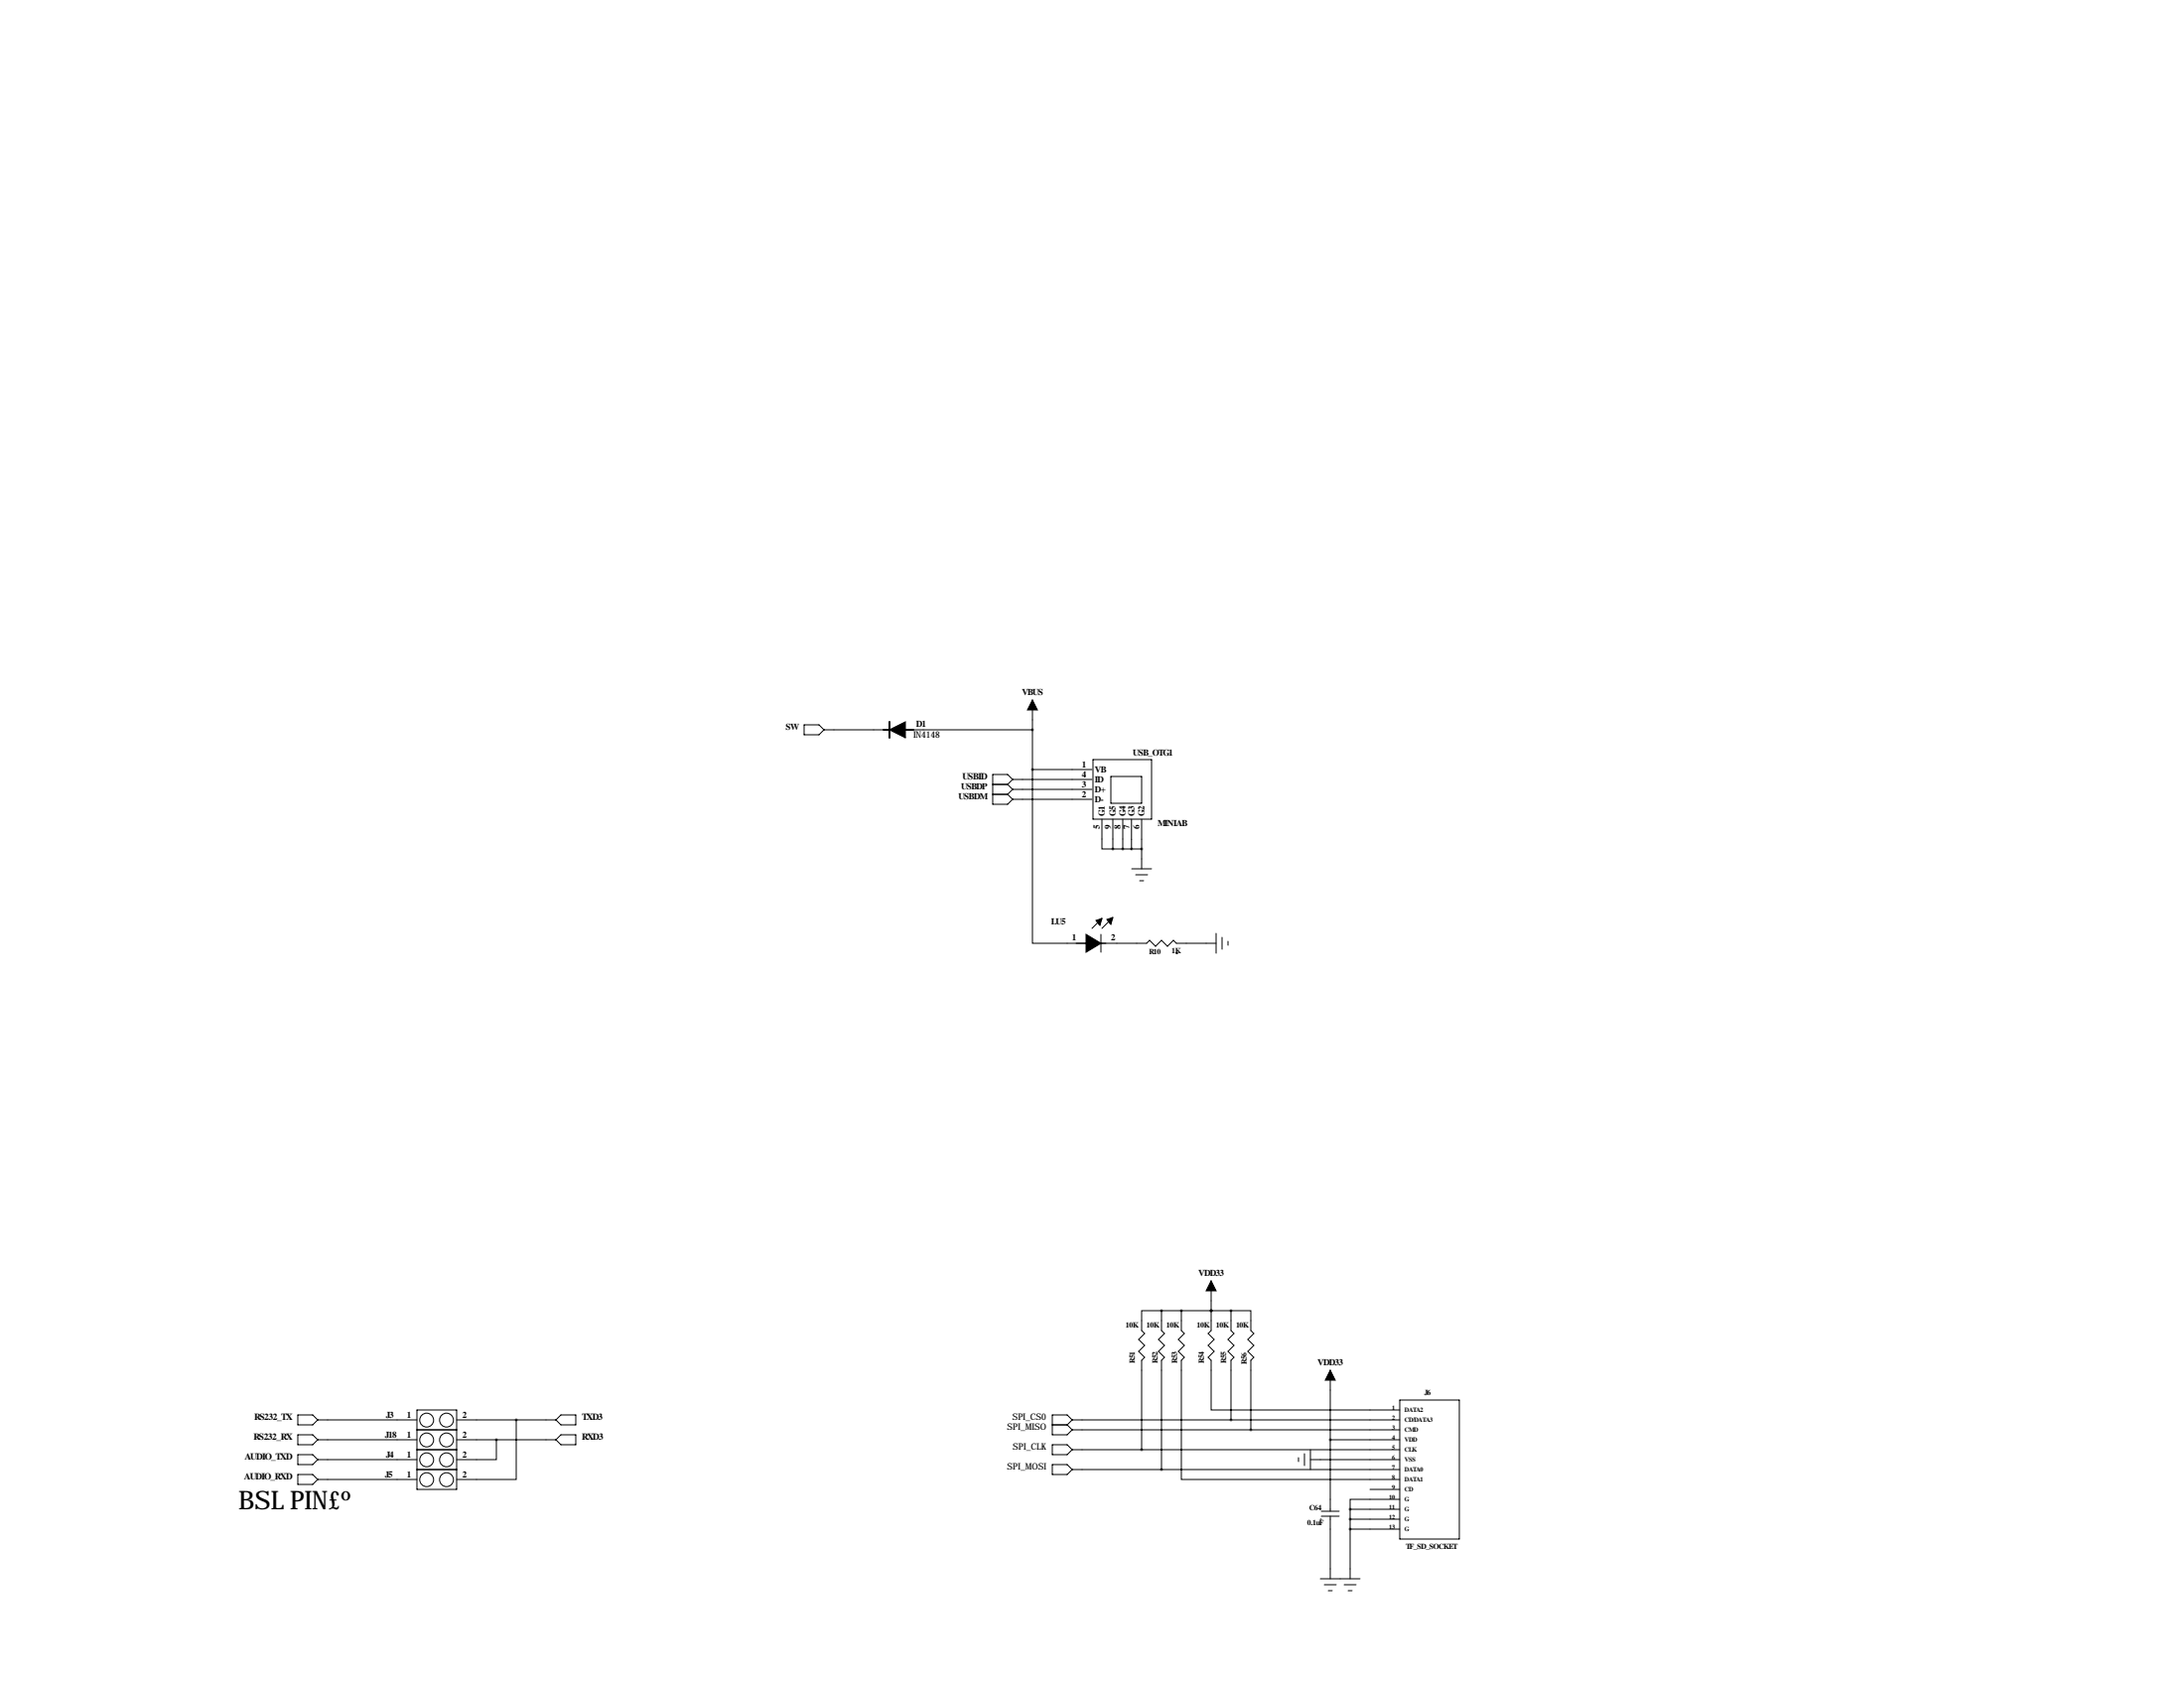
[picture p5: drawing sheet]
<svg xmlns="http://www.w3.org/2000/svg" width="559mm" height="432mm" viewBox="0 0 559 432" stroke-linecap="round" stroke-linejoin="round" font-family="sans-serif">
<g fill="none" stroke="#000" stroke-width=".25">
<path d="M264.2 179.1v17.7M205.7 185.4h3.8l1.3 1.3-1.3 1.3h-3.8zM210.8 186.7h15.3M233.7 186.7h30.5M259.1 199.4h20.3M259.1 199.4l-1.3-1.3h-3.8v7.6h3.8l1.3-1.2M259.1 199.4l-1.3 1.3M264.2 196.8v44.5h29.2l.7-.8 1.6 1.6 1.5-1.6 1.5 1.6 1.5-1.6 .8 .8h10.1M264.2 196.8h15.2M279.7 194.3h14.9v15.2h-14.9zM284.2 198.6h7.9v6.9h-7.9zM254 203.2h3.8"/>
<path d="M254 200.7h3.8M257.8 203.2l1.3 1.3M257.8 200.7l1.3 1.2M259.1 204.5h20.3M259.1 201.9h20.3M259.1 201.9l-1.3 1.3M281.9 209.5v7.7h2.8M284.7 209.5v7.7M284.7 217.2h7.4M287.3 209.5v7.7M289.5 209.6v7.6M292.1 209.6v12.6"/>
<path d="M281.7 239v4.6M281.9 234.9l-2.5 2.6M284.5 234.9l-2.6 2.6M289.6 222.2h5M290.6 223.8h3M291.6 225.3h1M311.1 238.8v5M312.7 239.8v3M301 243.8h.1M314.2 240.8v1M297.2 335.3h-5.1v5.1l.8 .7-1.6 1.5 1.6 1.6-1.6 1.5 1.6 1.5-.8 .8v22.8M297.2 335.3v5.1l.7 .7-1.5 1.5 1.5 1.6-1.5 1.5 1.5 1.5-.7 .8v27.9"/>
<path d="M297.2 335.3h17.8M302.3 335.3v5.1l.7 .7-1.5 1.5 1.5 1.6-1.5 1.5 1.5 1.5-.7 .8v30.5h55.8M309.9 327.7v12.7l-.8 .7 1.5 1.5-1.5 1.6 1.5 1.5-1.5 1.5 .8 .8v12.7h48.2M309.9 335.3h.1M315 335.3h5v5.1l.8 .7-1.5 1.5 1.5 1.6-1.5 1.5 1.5 1.5-.8 .8v17.8M315 335.3v5.1l.7 .7-1.5 1.5 1.5 1.6-1.5 1.5 1.5 1.5-.7 .8v15.2M340.4 350.5v36.1M358.1 358.1h15.3v35.6h-15.3zM76.2 367h3.8l1.3 1.3-1.3 1.3h-3.8zM76.2 361.9h3.8l1.3 1.3-1.3 1.3h-3.8zM76.2 372.1h3.8l1.3 1.3-1.3 1.2h-3.8zM76.2 377.2h3.8l1.3 1.3-1.3 1.2h-3.8z"/>
<path d="M81.3 363.2h25.4M81.3 368.3h25.4M81.3 373.4h25.4M81.3 378.5h25.4M106.7 365.8h10.1M106.7 360.7h10.1v20.3h-10.1zM106.7 370.8h10.1M106.7 375.9h10.1M116.8 363.2h25.4M116.8 368.3h25.4M127 368.3v5.1h-10.2M132.1 363.2v15.3h-15.3"/>
<path d="M143.5 367h3.8v2.6h-3.8l-1.3-1.3zM143.5 361.9h3.8v2.6h-3.8l-1.3-1.3zM269.2 369.6h3.8l1.3 1.2-1.3 1.3h-3.8zM269.2 374.6h3.8l1.3 1.3-1.3 1.3h-3.8zM269.2 364.5h3.8M273 364.5l1.3 1.3M274.3 365.8h83.8M274.3 363.2h83.8M274.3 370.8h83.8M274.3 375.9h83.8M274.3 363.2l-1.3-1.3h-3.8v5.1h3.8l1.3-1.2M274.3 363.2l-1.3 1.3"/>
<path d="M332.2 372.9v1M333.8 371.9v3M335.3 373.4h22.8M335.3 370.8v5.1M340.4 368.3h17.7M337.8 388.6h.1M338.1 387.9h4.5M338.1 386.6h4.5M340.4 387.9v16M345.4 386.1h12.7M345.4 388.6h12.7M345.4 391.2h12.7"/>
<path d="M345.4 386.1v17.8M350.5 381h7.6M358.1 383.5h-12.7v2.6M337.8 403.9h10.2M338.8 405.4h3.1M339.9 406.9h1M343.9 405.4h3.1M344.9 406.9h1"/>
<circle cx="109.2" cy="373.4" r="1.78"/>
<circle cx="109.2" cy="368.4" r="1.78"/>
<circle cx="109.2" cy="363.3" r="1.78"/>
<circle cx="109.2" cy="378.5" r="1.78"/>
<circle cx="114.2" cy="373.4" r="1.78"/>
<circle cx="114.2" cy="368.4" r="1.78"/>
<circle cx="114.2" cy="363.3" r="1.78"/>
<circle cx="114.2" cy="378.5" r="1.78"/>
</g>
<path d="M264.2 179.1l1.2 2.5h-2.5zM227.6 186.7l4-2v4zM280.4 235.5l1.5-.6-.5 1.8zM283.2 235.2l1.5-.5-.5 1.8zM277.9 241.3h3.8l-3.8 2.3zM277.9 239l3.8 2.3h-3.8zM309.9 327.7l1.2 2.5h-2.5zM340.4 350.5l1.2 2.6h-2.5z" fill="#000" stroke="#000" stroke-width=".25"/>
<path d="M226.1 186.7h1.5M227.6 184.7v4M231.6 186.7h2.1" fill="none" stroke="#000" stroke-width=".51"/>
<path d="M284.7 217.2a.05 .05 0 0 0 .1 0 .05 .05 0 0 0-.1 0zM264.1 196.9a.05 .05 0 0 0 .1 0 .05 .05 0 0 0-.1 0zM264.1 186.7a.05 .05 0 0 0 .1 0 .05 .05 0 0 0-.1 0zM314.9 335.3a.05 .05 0 0 0 .1 0 .05 .05 0 0 0-.1 0zM345.4 391.2a.05 .05 0 0 0 .1 0 .05 .05 0 0 0-.1 0zM345.4 388.6a.05 .05 0 0 0 .1 0 .05 .05 0 0 0-.1 0zM345.4 386.1a.05 .05 0 0 0 .1 0 .05 .05 0 0 0-.1 0zM302.2 335.3a.05 .05 0 0 0 .1 0 .05 .05 0 0 0-.1 0zM314.9 363.2a.05 .05 0 0 0 .1 0 .05 .05 0 0 0-.1 0zM320 365.8a.05 .05 0 0 0 .1 0 .05 .05 0 0 0-.1 0zM340.3 368.3a.05 .05 0 0 0 .1 0 .05 .05 0 0 0-.1 0z" fill="#000" stroke="#000" stroke-width=".63"/>
<text font-size="6.6" x="61" y="386.1">BSL PIN£º</text>
<g font-size="2.4">
<text x="246.2" y="199.4">USBID</text>
<text x="65" y="363.2">RS232_TX</text>
<text x="148.8" y="363.2">TXD3</text>
<text x="64.9" y="368.3">RS232_RX</text>
<text x="148.8" y="368.3">RXD3</text>
<text x="62.6" y="373.4">AUDIO_TXD</text>
<text x="62.5" y="378.5">AUDIO_RXD</text>
</g>
<g font-size="2.3">
<text x="261.5" y="177.8">VBUS</text>
<text x="234.4" y="185.9">D1</text>
<text x="201.1" y="186.7">SW</text>
<text x="233.7" y="188.7">IN4148</text>
<text x="276.8" y="196.3">1</text>
<text x="280.2" y="197.6">VB</text>
<text x="289.8" y="193.3">USB_OTG1</text>
<text x="245.9" y="201.9">USBDP</text>
<text x="276.8" y="204">2</text>
<text x="276.8" y="201.4">3</text>
<text x="276.8" y="198.9">4</text>
<text x="280.2" y="202.7">D+</text>
<text x="280.2" y="200.1">ID</text>
<text x="245.2" y="204.5">USBDM</text>
<text x="280.2" y="205.2">D-</text>
<text x="282.7" y="208.8" transform="rotate(-90 282.7 208.8)">G1</text>
<text x="285.5" y="208.8" transform="rotate(-90 285.5 208.8)">G5</text>
<text x="288" y="208.8" transform="rotate(-90 288 208.8)">G4</text>
<text x="290.2" y="208.8" transform="rotate(-90 290.2 208.8)">G3</text>
<text x="292.8" y="208.8" transform="rotate(-90 292.8 208.8)">G2</text>
<text x="281.4" y="212.1" transform="rotate(-90 281.4 212.1)">5</text>
<text x="284.2" y="212.1" transform="rotate(-90 284.2 212.1)">9</text>
<text x="286.8" y="212.1" transform="rotate(-90 286.8 212.1)">8</text>
<text x="289" y="212.2" transform="rotate(-90 289 212.2)">7</text>
<text x="291.6" y="212.2" transform="rotate(-90 291.6 212.2)">6</text>
<text x="296.2" y="211.3">MINIAB</text>
<text x="268.9" y="236.5">LU5</text>
<text x="274.3" y="240.5">1</text>
<text x="284.2" y="240.5">2</text>
<text x="306.7" y="326.4">VDD33</text>
<text x="337.1" y="349.2">VDD33</text>
<text x="98.8" y="362.7">J3</text>
<text x="104.1" y="362.7">1</text>
<text x="118.4" y="362.7">2</text>
<text x="257.7" y="365.8">SPI_MISO</text>
<text x="259" y="363.2">SPI_CS0</text>
<text x="98.6" y="367.8">J18</text>
<text x="104.1" y="367.8">1</text>
<text x="118.4" y="367.8">2</text>
<text x="259.2" y="370.8">SPI_CLK</text>
<text x="98.6" y="378">J5</text>
<text x="98.8" y="372.9">J4</text>
<text x="104.1" y="372.9">1</text>
<text x="104.1" y="378">1</text>
<text x="118.4" y="372.9">2</text>
<text x="118.4" y="378">2</text>
<text x="257.7" y="375.9">SPI_MOSI</text>
</g>
<g font-size="2">
<text x="294" y="244.1">R10</text>
<text x="299.8" y="243.8">1K</text>
<text x="288" y="339.6">10K</text>
<text x="293.4" y="339.6">10K</text>
<text x="298.4" y="339.6">10K</text>
<text x="306.2" y="339.6">10K</text>
<text x="311.1" y="339.6">10K</text>
<text x="316.2" y="339.6">10K</text>
<text x="290.3" y="348.6" transform="rotate(-90 290.3 348.6)">R51</text>
<text x="296.2" y="348.6" transform="rotate(-90 296.2 348.6)">R52</text>
<text x="301.2" y="348.6" transform="rotate(-90 301.2 348.6)">R53</text>
<text x="308.1" y="348.6" transform="rotate(-90 308.1 348.6)">R54</text>
<text x="313.7" y="348.6" transform="rotate(-90 313.7 348.6)">R55</text>
<text x="319" y="348.9" transform="rotate(-90 319 348.9)">R56</text>
<text x="364.5" y="356.9">J6</text>
<text x="335" y="386.3">C64</text>
<text x="334.5" y="390.1">0.1uF</text>
<text x="359.7" y="396.2">TF_SD_SOCKET</text>
</g>
<g font-size="1.6">
<text x="356.1" y="360.7">1</text>
<text x="356.1" y="363.2">2</text>
<text x="356.1" y="365.8">3</text>
<text x="359.4" y="361.2">DATA2</text>
<text x="359.4" y="363.7">CD/DATA3</text>
<text x="356.1" y="368.3">4</text>
<text x="356.1" y="370.8">5</text>
<text x="359.4" y="366.3">CMD</text>
<text x="359.4" y="368.8">VDD</text>
<text x="359.4" y="371.4">CLK</text>
<text x="356.1" y="373.4">6</text>
<text x="356.1" y="375.9">7</text>
<text x="359.4" y="373.9">VSS</text>
<text x="359.4" y="376.4">DATA0</text>
<text x="355.4" y="383.5">10</text>
<text x="356.1" y="378.5">8</text>
<text x="356.1" y="381">9</text>
<text x="359.4" y="379">DATA1</text>
<text x="359.4" y="381.5">CD</text>
<text x="355.4" y="386.1">11</text>
<text x="355.4" y="388.6">12</text>
<text x="359.4" y="384.1">G</text>
<text x="359.4" y="386.6">G</text>
<text x="359.4" y="389.1">G</text>
<text x="355.4" y="391.2">13</text>
<text x="359.4" y="391.7">G</text>
</g>
</svg>
